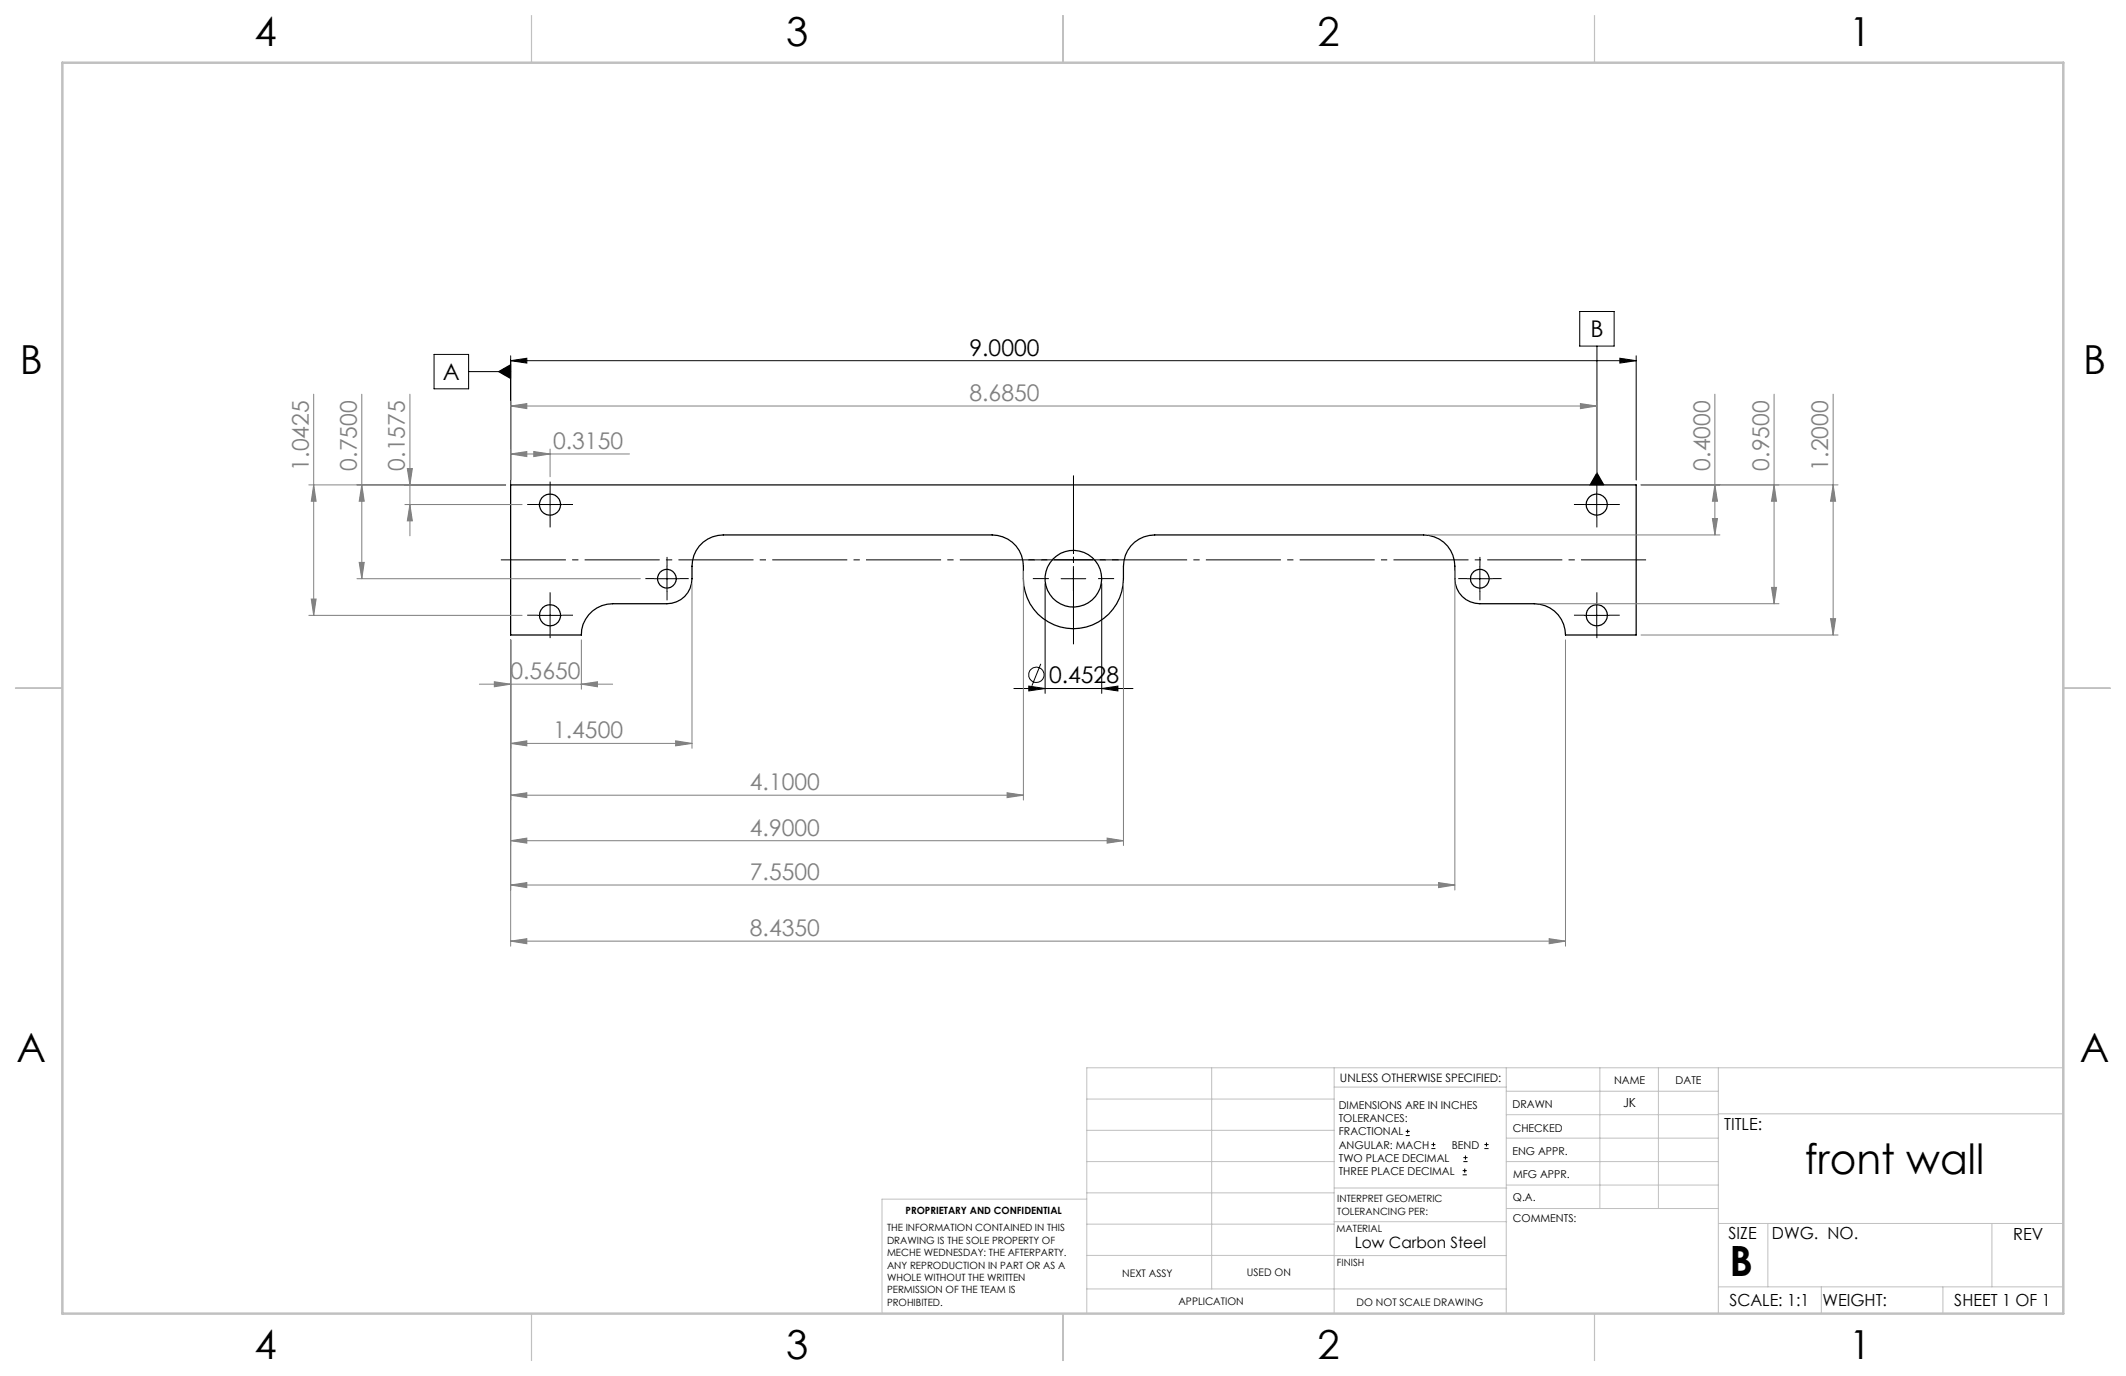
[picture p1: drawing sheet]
<svg xmlns="http://www.w3.org/2000/svg" width="432mm" height="279mm" viewBox="0 0 432 279" stroke-linecap="round" stroke-linejoin="round" font-family="sans-serif">
<g fill="none" stroke="#000" stroke-width=".25">
<path d="M103.7 98.5h228.6v30.4h-14.3a6.3 6.3 0 0 0-6.4-6.3h-11a5.1 5.1 0 0 1-5.1-5.1 8.7 8.7 0 0 0-1.5-6.6 6.4 6.4 0 0 0-4.9-2.3h-54.6a6.3 6.3 0 0 0-6.3 6.4 13.1 13.1 0 0 1-1.4 7.6 10.2 10.2 0 0 1-11.4 4.7 10.2 10.2 0 0 1-7.5-9.8 8.7 8.7 0 0 0-1.5-6.6 6.4 6.4 0 0 0-4.9-2.3h-54.6a6.3 6.3 0 0 0-6.4 6.4 7.2 7.2 0 0 1-1.4 6.1 5.2 5.2 0 0 1-3.6 1.5h-11.1a6.3 6.3 0 0 0-6.3 6.3h-14.4z"/>
<circle cx="111.7" cy="102.5" r="2.16"/>
<circle cx="135.5" cy="117.5" r="1.91"/>
<circle cx="218" cy="117.5" r="5.8"/>
<circle cx="300.6" cy="117.5" r="1.91"/>
<circle cx="324.3" cy="102.5" r="2.15"/>
<circle cx="111.7" cy="124.9" r="2.15"/>
<circle cx="324.3" cy="124.9" r="2.15"/>
</g>
<g fill="none" stroke="#000" stroke-width=".2">
<path d="M88.2 72h7v7h-7zM95.2 75.5h8.5M101.2 75.5l2.5-1.5v2.9zM103.7 73.2l3.3-.5v1zM103.7 72.2v26.3M103.7 73.2h228.6M320.9 63.3h6.9v7h-6.9zM324.3 70.3v28.2M329 72.7l3.3 .5-3.3 .5zM332.3 72.2v25.3M111.7 99.9v5.1M324.3 99.9v5.1"/>
<path d="M324.3 96l1.5 2.5h-2.9zM109.2 102.4h5M133 117.5h5M135.5 115v5M212.3 118.5v22.3M215.5 117.5h5M218 115v5M223.8 118.5v22.3M298.1 117.5h5M300.6 115v5M321.8 102.4h5M109.2 125h5"/>
<path d="M111.7 122.4v5M205.9 139.8h24.2M209 139.3l3.3 .5-3.3 .5zM211.4 134.8l-1.8 4.4M223.8 139.8l3.2-.5v1zM321.8 125h5M324.3 122.4v5M285.5 230.6h.8M285.5 229.7h.8M285.9 229.3v.9M290.7 233.2h.8M290.7 232.4h.8"/>
<path d="M291.1 232v.8M297.1 238.5h.8M297.1 237.7h.8M297.2 235.9h.9M297.2 235.1h.9M297.5 237.3v.8M297.6 234.6v.9M301.5 233.2h.8M301.5 232.4h.8M301.9 232v.8"/>
<circle cx="210.5" cy="137" r="1.56"/>
</g>
<g fill="none" stroke="#808080" stroke-width=".2">
<path d="M62.7 98.5h40M63.7 98.5l.5 3.3h-1zM63.7 80v45M73.5 98.5l.5 3.3h-1zM73.5 80v37.5M82.7 95.1h1l-.4 3.4zM83.3 80v28.8M103.7 92.2l3.3-.5v1zM103.7 82.4l3.3-.4v1zM103.7 81.5v16M103.7 92.2h24.1M103.7 82.4h220.6"/>
<path d="M108.4 91.7l3.3 .5-3.3 .5zM111.7 91.2v5.6M321 82l3.3 .4-3.3 .6zM324.3 81.5v15.3M333.3 98.5h40M348.3 98.5l.5 3.3h-1zM348.3 80v28.6M360.3 98.5l.5 3.3h-1zM360.3 80v42.6M372.3 98.5l.5 3.3h-1zM372.3 80v48.9M72.5 117.5h57.6"/>
<path d="M73 114.2h1l-.5 3.3zM82.2 102.4h23.8M83.3 102.4l.4 3.4h-1zM140.5 118.5v33.4M207.9 116v46.5M228.2 118.5v53.2M290.1 108.6h59.2M295.5 116v64.7M347.8 105.3h1l-.5 3.3zM359.8 119.3h1l-.5 3.3zM62.7 125h43.3M63.2 121.6h1l-.5 3.4z"/>
<path d="M97.4 138.9h27M100.4 138.4l3.3 .5-3.3 .6zM103.7 129.9v62.2M118.1 138.9l3.3-.5v1.1zM118.1 129.9v10M312.6 122.6h48.7M318 129.9v62.2M333.3 128.9h40M371.8 125.6h1l-.5 3.3zM103.7 151l3.3-.6v1zM103.7 151h36.8M137.2 150.4l3.3 .6-3.3 .4z"/>
<path d="M103.7 170.7l3.3-.5v1zM103.7 161.5l3.3-.5v1zM103.7 179.7l3.3-.5v1zM103.7 170.7h124.5M103.7 161.5h104.2M103.7 179.7h191.8M204.5 161l3.4 .5-3.4 .5zM224.9 170.2l3.3 .5-3.3 .5zM292.2 179.2l3.3 .5-3.3 .5zM103.7 191.1l3.3-.5v1zM103.7 191.1h214.3M314.6 190.6l3.4 .5-3.4 .5z"/>
</g>
<path d="M218 130.9v-34.5" fill="none" stroke="#000" stroke-width=".2" stroke-dasharray="15.2 1.3 1.3 1.3" stroke-dashoffset="-.1" stroke-linecap="butt"/>
<path d="M227.2 113.7h-125.5M334.3 113.7h-125.4" fill="none" stroke="#000" stroke-width=".2" stroke-dasharray="15.2 1.3 1.3 1.3" stroke-dashoffset="2" stroke-linecap="butt"/>
<g fill="none" stroke="#000" stroke-width=".2" stroke-dasharray="15.2 1.3 1.3 1.3" stroke-linecap="butt">
<path d="M111.7 99.9v-2.1M324.3 99.9v-2.1M109.2 102.4h-2.1M111.7 104.9v2.2M114.2 102.4h2.2M133 117.5h-1.9M135.5 115v-1.9M135.5 120v1.9M138 117.5h1.9M213 117.5h-3.2M218 112.5v-3.3M223 117.5h3.3"/>
<path d="M298.1 117.5h-1.9M300.6 115v-1.9M300.6 120v1.9M303.1 117.5h1.9M321.8 102.4h-2.1M324.3 104.9v2.2M326.8 102.4h2.2M109.2 124.9h-2.1M111.7 122.4v-2.1M111.7 127.4v2.2M114.2 124.9h2.2M218 122.5v3.2"/>
<path d="M321.8 124.9h-2.1M324.3 122.4v-2.1M324.3 127.4v2.2M326.8 124.9h2.2"/>
</g>
<g fill="none" stroke="#c0c0c0" stroke-width=".2">
<path d="M246.1 216.8v44.9M271 216.8v49.9M305.9 216.8v49.9M324.9 216.8v28.6M336.8 216.8v28.6M349 216.8v49.9M419.1 216.8h-198.4v49.9M220.7 235.9h50.3M220.7 229.5h50.3M220.7 223.2h50.3M271 220.7h34.9M305.9 231.1h43.1"/>
<path d="M305.9 226.3h43.1M305.9 221.6h43.1M305.9 235.9h43.1M349 226.2h70.1M220.7 248.6h50.3M220.7 242.2h50.3M220.7 254.9h50.3M220.7 243.5h-41.6v23.2M271 255h34.9M271 248.1h35M271 241.2h35M305.9 240.6h43.1"/>
<path d="M306 245.4h43M349 248.4h70.1M359.1 248.4v12.9M404.6 248.4v12.9M220.7 261.7h85.2M349 261.3h70.1M369.9 261.3v5.4M394.6 261.3v5.4"/>
</g>
<path d="M107.9 3.2v9.5M215.9 3.2v9.5M323.8 3.2v9.5M3.1 139.7h9.6M419.1 139.7h9.5M107.9 266.7v9.6M215.9 266.7v9.6M323.8 266.7v9.6" fill="none" stroke="#c0c0c0" stroke-width=".25"/>
<path d="M12.7 12.7h406.4v254h-406.4z" fill="none" stroke="#c0c0c0" stroke-width=".5"/>
<g fill="#000">
<path d="M103.7 73.2l3.3-.5v1zM329 72.7l3.3 .5-3.3 .5zM101.2 75.5l2.5 1.4v-2.9zM324.3 96l1.5 2.5h-2.9z"/>
<path d="M209 139.3l3.3 .5-3.3 .5zM223.8 139.8l3.2-.5v1z"/>
</g>
<g fill="#808080">
<path d="M108.4 91.7l3.3 .5-3.3 .5zM103.7 92.2l3.3-.5v1zM224.9 170.2l3.3 .5-3.3 .5zM103.7 170.7l3.3-.5v1z"/>
<path d="M118.1 138.9l3.3-.5v1.1zM100.4 138.4l3.3 .5-3.3 .6z"/>
<path d="M371.8 125.6h1l-.5 3.3zM372.3 98.5l.5 3.3h-1z"/>
<path d="M82.7 95.1h1l-.4 3.4zM83.3 102.4l.4 3.4h-1zM63.7 98.5l.5 3.3h-1zM63.2 121.6h1l-.5 3.4zM73.5 98.5l.5 3.3h-1zM73 114.2h1l-.5 3.3zM348.3 98.5l.5 3.3h-1zM347.8 105.3h1l-.5 3.3zM360.3 98.5l.5 3.3h-1zM359.8 119.3h1l-.5 3.3z"/>
<path d="M103.7 82.4l3.3-.4v1zM321 82l3.3 .4-3.3 .6zM103.7 151l3.3-.6v1zM137.2 150.4l3.3 .6-3.3 .4zM103.7 161.5l3.3-.5v1zM204.5 161l3.4 .5-3.4 .5zM103.7 179.7l3.3-.5v1zM292.2 179.2l3.3 .5-3.3 .5zM103.7 191.1l3.3-.5v1zM314.6 190.6l3.4 .5-3.4 .5z"/>
</g>
<g font-size="8.5">
<text x="366.5" y="238.5">front wall</text>
<text x="351.3" y="259">B</text>
</g>
<g font-size="8.1">
<text x="51.7" y="9.3">4</text>
<text x="159.7" y="9.3">3</text>
<text x="267.6" y="9.3">2</text>
<text x="375.6" y="9.3">1</text>
<text x="4" y="76">B</text>
<text x="423.1" y="76">B</text>
<text x="3.3" y="215.7">A</text>
<text x="422.4" y="215.7">A</text>
<text x="51.7" y="276">4</text>
<text x="159.7" y="276">3</text>
<text x="267.6" y="276">2</text>
<text x="375.6" y="276">1</text>
</g>
<g font-size="4.7">
<text x="323" y="68.5">B</text>
<text x="90" y="77.2">A</text>
<text x="196.9" y="72.2">9.0000</text>
<text x="213.1" y="138.7">0.4528</text>
</g>
<g font-size="4.7" fill="#808080">
<text x="196.9" y="81.4">8.6850</text>
<text x="62.7" y="95.6" transform="rotate(-90 62.7 95.6)">1.0425</text>
<text x="72.5" y="95.6" transform="rotate(-90 72.5 95.6)">0.7500</text>
<text x="82.3" y="95.6" transform="rotate(-90 82.3 95.6)">0.1575</text>
<text x="112.3" y="91.2">0.3150</text>
<text x="347.3" y="95.6" transform="rotate(-90 347.3 95.6)">0.4000</text>
<text x="359.3" y="95.6" transform="rotate(-90 359.3 95.6)">0.9500</text>
<text x="371.3" y="95.6" transform="rotate(-90 371.3 95.6)">1.2000</text>
<text x="103.7" y="137.9">0.5650</text>
<text x="112.3" y="149.9">1.4500</text>
<text x="152.3" y="160.4">4.1000</text>
<text x="152.3" y="169.7">4.9000</text>
<text x="152.3" y="178.7">7.5500</text>
<text x="152.3" y="190.1">8.4350</text>
</g>
<g font-size="3.4">
<text x="350.2" y="229.5">TITLE:</text>
<text x="351.1" y="251.6">SIZE</text>
<text x="359.9" y="251.6">DWG. NO.</text>
<text x="408.9" y="251.7">REV</text>
<text x="351.2" y="265.2">SCALE: 1:1</text>
<text x="370.1" y="265.3">WEIGHT:</text>
<text x="396.9" y="265.2">SHEET 1 OF 1</text>
</g>
<text font-size="3.2" x="275.2" y="253.3">Low Carbon Steel</text>
<text font-size="2.5" x="329.7" y="224.8">JK</text>
<text font-size="2.4" x="272.2" y="219.7">UNLESS OTHERWISE SPECIFIED:</text>
<g font-size="2.2">
<text x="327.8" y="220.1">NAME</text>
<text x="340.3" y="220.2">DATE</text>
<text x="271.9" y="225.3">DIMENSIONS ARE IN INCHES</text>
<text x="271.9" y="227.9">TOLERANCES:</text>
<text x="307.2" y="224.9">DRAWN</text>
<text x="271.9" y="230.6">FRACTIONAL</text>
<text x="271.9" y="233.2">ANGULAR: MACH</text>
<text x="294.9" y="233.2">BEND</text>
<text x="307.3" y="229.8">CHECKED</text>
<text x="271.9" y="235.9">TWO PLACE DECIMAL</text>
<text x="271.9" y="238.5">THREE PLACE DECIMAL</text>
<text x="307.2" y="234.4">ENG APPR.</text>
<text x="307.3" y="239.2">MFG APPR.</text>
<text x="307.3" y="243.9">Q.A.</text>
<text x="307.3" y="248.1">COMMENTS:</text>
</g>
<g font-size="2.1">
<text x="227.9" y="259.2">NEXT ASSY</text>
<text x="253.3" y="259.2">USED ON</text>
<text x="239.3" y="265">APPLICATION</text>
<text x="275.5" y="265.1">DO NOT SCALE DRAWING</text>
</g>
<g font-size="2">
<text x="271.6" y="244.1">INTERPRET GEOMETRIC</text>
<text x="180.2" y="250">THE INFORMATION CONTAINED IN THIS</text>
<text x="183.9" y="246.4">PROPRIETARY AND CONFIDENTIAL</text>
<text x="271.5" y="250.2">MATERIAL</text>
<text x="271.6" y="246.6">TOLERANCING PER:</text>
<text x="180.2" y="252.5">DRAWING IS THE SOLE PROPERTY OF</text>
<text x="180.2" y="255.1">MECHE WEDNESDAY: THE AFTERPARTY.</text>
<text x="180.2" y="257.6">ANY REPRODUCTION IN PART OR AS A</text>
<text x="271.5" y="257">FINISH</text>
<text x="180.2" y="260.1">WHOLE WITHOUT THE WRITTEN</text>
<text x="180.2" y="262.6">PERMISSION OF THE TEAM IS</text>
<text x="180.2" y="265.2">PROHIBITED.</text>
</g>
</svg>
